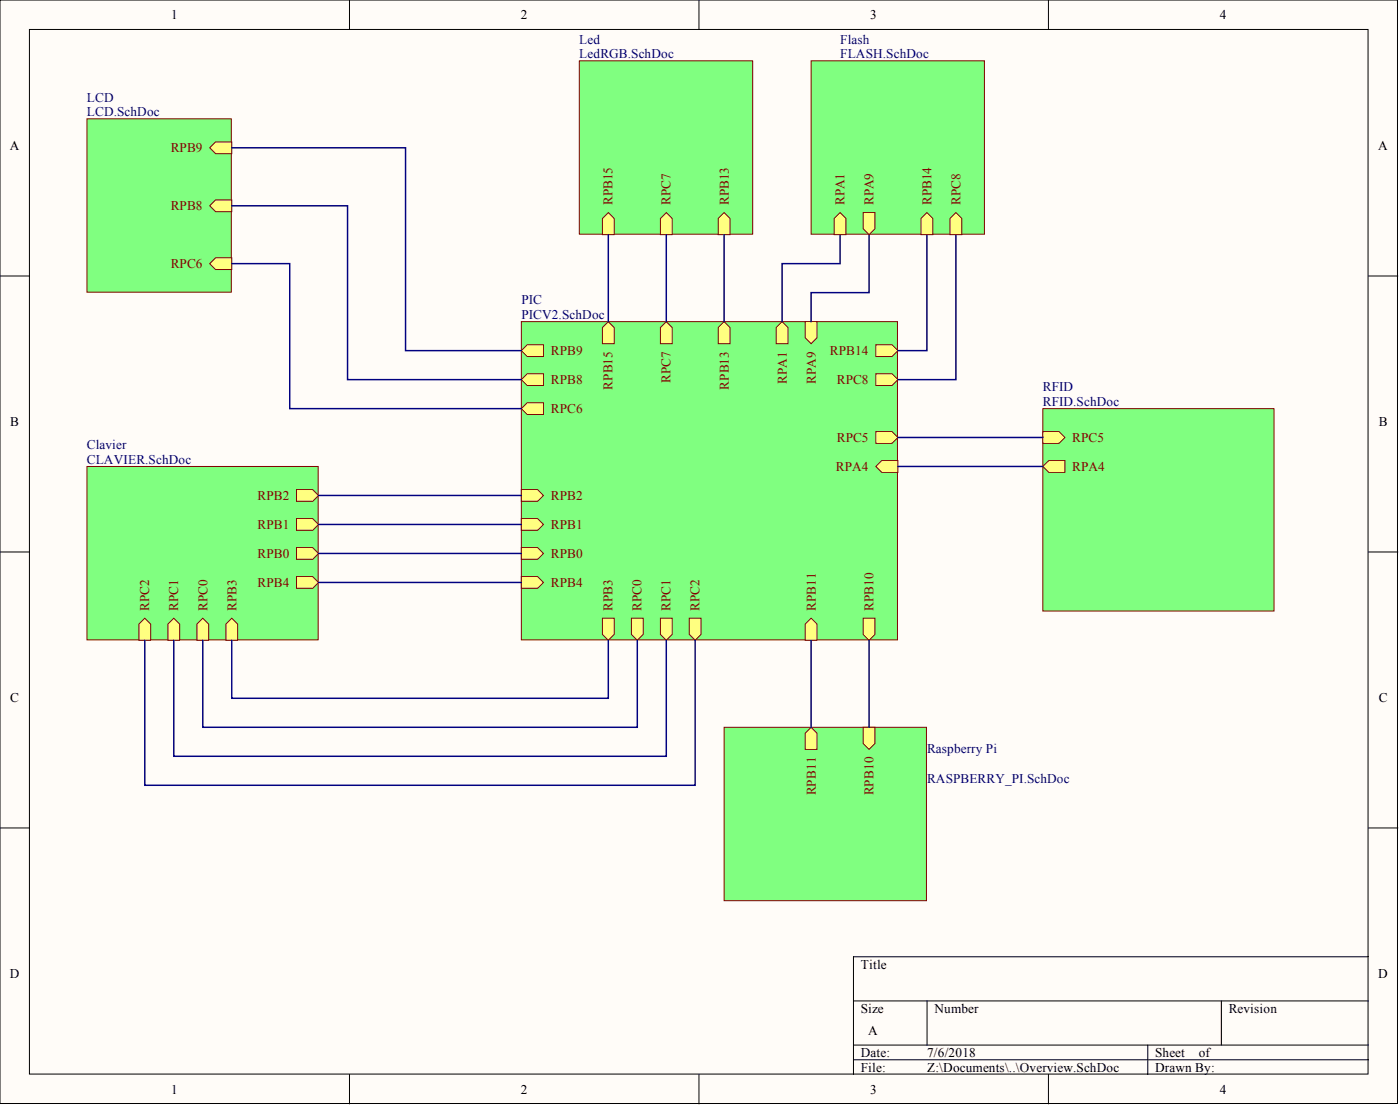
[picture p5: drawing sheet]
<svg xmlns="http://www.w3.org/2000/svg" width="241mm" height="190mm" viewBox="0 0 241 190" stroke-linecap="round" stroke-linejoin="round" font-family="sans-serif">
<g fill="#fffcf8" stroke="#000" stroke-width=".17">
<path d="M0 0h240.9v190.1h-240.9z"/>
<path d="M5.1 5.1h230.7v179.9h-230.7z"/>
</g>
<g fill="none" stroke="#000" stroke-width=".17">
<path d="M60.2 0v5.1M120.5 0v5.1M180.7 0v5.1M0 47.5h5.1M235.9 47.5h5M0 95.1h5.1M235.9 95.1h5M0 142.6h5.1M235.9 142.6h5M147.1 172.4h88.8M159.8 172.4v7.6M210.5 172.4v7.6"/>
<path d="M235.9 164.8h-88.8v20.3M60.2 185.1v5M120.5 185.1v5M147.1 180h88.8M147.1 182.5h88.8M180.7 185.1v5M197.8 180v5.1"/>
</g>
<path d="M89.9 55.4h64.8v54.8h-64.8z" fill="#80ff80" stroke="#800000" stroke-width=".17"/>
<g fill="#ffff80" stroke="#800000" stroke-width=".17">
<path d="M89.9 60.4l1-1h2.8v2h-2.8z" fill-rule="evenodd"/>
<path d="M89.9 65.4l1-1h2.8v2h-2.8z" fill-rule="evenodd"/>
<path d="M89.9 70.4l1-1h2.8v2h-2.8z" fill-rule="evenodd"/>
<path d="M103.8 56.4l1-1 1.1 1v2.8h-2.1z" fill-rule="evenodd"/>
<path d="M113.8 56.4l1-1 1.1 1v2.8h-2.1z" fill-rule="evenodd"/>
<path d="M123.8 56.4l1-1 1 1v2.8h-2z" fill-rule="evenodd"/>
<path d="M133.8 56.4l1-1 1 1v2.8h-2z" fill-rule="evenodd"/>
<path d="M138.8 55.4h2v2.8l-1 1-1-1z" fill-rule="evenodd"/>
<path d="M151 59.4h2.7l1.1 1-1.1 1h-2.7z" fill-rule="evenodd"/>
<path d="M151 64.4h2.7l1.1 1-1.1 1h-2.7z" fill-rule="evenodd"/>
<path d="M151 74.3h2.7l1.1 1.1-1.1 1h-2.7z" fill-rule="evenodd"/>
<path d="M151 80.3l1-1h2.8v2.1h-2.8z" fill-rule="evenodd"/>
<path d="M89.9 84.3h2.7l1.1 1-1.1 1.1h-2.7z" fill-rule="evenodd"/>
<path d="M89.9 89.3h2.7l1.1 1-1.1 1h-2.7z" fill-rule="evenodd"/>
<path d="M89.9 94.3h2.7l1.1 1-1.1 1h-2.7z" fill-rule="evenodd"/>
<path d="M89.9 99.3h2.7l1.1 1-1.1 1h-2.7z" fill-rule="evenodd"/>
<path d="M103.8 106.5h2.1v2.8l-1.1 1-1-1z" fill-rule="evenodd"/>
<path d="M108.8 106.5h2.1v2.8l-1.1 1-1-1z" fill-rule="evenodd"/>
<path d="M113.8 106.5h2.1v2.8l-1.1 1-1-1z" fill-rule="evenodd"/>
<path d="M118.8 106.5h2v2.8l-1 1-1-1z" fill-rule="evenodd"/>
<path d="M138.8 107.5l1-1 1 1v2.8h-2z" fill-rule="evenodd"/>
<path d="M148.8 106.5h2v2.8l-1 1-1-1z" fill-rule="evenodd"/>
</g>
<path d="M15 20.5h24.9v29.8h-24.9z" fill="#80ff80" stroke="#800000" stroke-width=".17"/>
<g fill="#ffff80" stroke="#800000" stroke-width=".17">
<path d="M36.1 25.5l1.1-1.1h2.7v2.1h-2.7z" fill-rule="evenodd"/>
<path d="M36.1 35.4l1.1-1h2.7v2.1h-2.7z" fill-rule="evenodd"/>
<path d="M36.1 45.4l1.1-1h2.7v2h-2.7z" fill-rule="evenodd"/>
</g>
<path d="M39.9 25.5h30v34.9h20M39.9 35.4h20v30h30M39.9 45.4h10v25h40" fill="none" stroke="#000080" stroke-width=".25"/>
<path d="M99.9 10.5h29.8v29.8h-29.8z" fill="#80ff80" stroke="#800000" stroke-width=".17"/>
<g fill="#ffff80" stroke="#800000" stroke-width=".17">
<path d="M103.8 37.6l1-1 1.1 1v2.8h-2.1z" fill-rule="evenodd"/>
<path d="M113.8 37.6l1-1 1.1 1v2.8h-2.1z" fill-rule="evenodd"/>
<path d="M123.8 37.6l1-1 1 1v2.8h-2z" fill-rule="evenodd"/>
</g>
<path d="M104.8 40.4v15M114.8 40.4v15M124.8 40.4v15M144.8 40.4v5h-10v10M149.8 40.4v10h-10v5M159.8 40.4v20h-5M164.8 40.4v25h-10" fill="none" stroke="#000080" stroke-width=".25"/>
<path d="M179.7 70.4h39.9v34.8h-39.9z" fill="#80ff80" stroke="#800000" stroke-width=".17"/>
<g fill="#ffff80" stroke="#800000" stroke-width=".17">
<path d="M179.7 74.3h2.8l1 1.1-1 1h-2.8z" fill-rule="evenodd"/>
<path d="M179.7 80.3l1.1-1h2.7v2.1h-2.7z" fill-rule="evenodd"/>
</g>
<path d="M154.8 75.4h24.9M154.8 80.3h24.9" fill="none" stroke="#000080" stroke-width=".25"/>
<path d="M15 80.3h39.8v29.9h-39.8z" fill="#80ff80" stroke="#800000" stroke-width=".17"/>
<g fill="#ffff80" stroke="#800000" stroke-width=".17">
<path d="M51.1 84.3h2.8l1 1-1 1.1h-2.8z" fill-rule="evenodd"/>
<path d="M51.1 89.3h2.8l1 1-1 1h-2.8z" fill-rule="evenodd"/>
<path d="M51.1 94.3h2.8l1 1-1 1h-2.8z" fill-rule="evenodd"/>
<path d="M51.1 99.3h2.8l1 1-1 1h-2.8z" fill-rule="evenodd"/>
<path d="M28.9 107.5l1.1-1 1 1v2.8h-2.1z" fill-rule="evenodd"/>
<path d="M38.9 107.5l1-1 1.1 1v2.8h-2.1z" fill-rule="evenodd"/>
<path d="M33.9 107.5l1-1 1.1 1v2.8h-2.1z" fill-rule="evenodd"/>
<path d="M23.9 107.5l1.1-1 1 1v2.8h-2.1z" fill-rule="evenodd"/>
</g>
<path d="M54.9 85.3h35M54.9 90.3h35M54.9 95.3h35M25 110.3v25h94.8v-25M30 110.3v20h84.8v-20M34.9 110.3v15h74.9v-15M39.9 110.3v10h64.9v-10M54.9 100.3h35" fill="none" stroke="#000080" stroke-width=".25"/>
<path d="M124.8 125.3h34.9v29.8h-34.9z" fill="#80ff80" stroke="#800000" stroke-width=".17"/>
<g fill="#ffff80" stroke="#800000" stroke-width=".17">
<path d="M138.8 126.3l1-1 1 1v2.8h-2z" fill-rule="evenodd"/>
<path d="M148.8 125.3h2v2.8l-1 1-1-1z" fill-rule="evenodd"/>
</g>
<path d="M139.8 110.3v15M149.8 110.3v15" fill="none" stroke="#000080" stroke-width=".25"/>
<path d="M139.8 10.5h29.9v29.8h-29.9z" fill="#80ff80" stroke="#800000" stroke-width=".17"/>
<g fill="#ffff80" stroke="#800000" stroke-width=".17">
<path d="M143.8 37.6l1-1 1 1v2.8h-2z" fill-rule="evenodd"/>
<path d="M148.8 36.6h2v2.8l-1 1-1-1z" fill-rule="evenodd"/>
<path d="M158.7 37.6l1.1-1 1 1v2.8h-2.1z" fill-rule="evenodd"/>
<path d="M163.7 37.6l1.1-1 1 1v2.8h-2.1z" fill-rule="evenodd"/>
</g>
<g font-size="2.3">
<text x="29.5" y="3.3">1</text>
<text x="89.8" y="3.3">2</text>
<text x="150" y="3.3">3</text>
<text x="210.3" y="3.3">4</text>
<text x="1.7" y="25.8">A</text>
<text x="237.6" y="25.8">A</text>
<text x="1.8" y="73.4">B</text>
<text x="237.6" y="73.4">B</text>
<text x="1.8" y="120.9">C</text>
<text x="237.6" y="120.9">C</text>
<text x="148.4" y="166.8">Title</text>
<text x="1.7" y="168.4">D</text>
<text x="237.6" y="168.4">D</text>
<text x="148.4" y="174.4">Size</text>
<text x="149.6" y="178.2">A</text>
<text x="161.1" y="174.4">Number</text>
<text x="211.8" y="174.4">Revision</text>
<text x="148.4" y="182">Date:</text>
<text x="148.4" y="184.6">File:</text>
<text x="159.8" y="182">7/6/2018</text>
<text x="159.8" y="184.6">Z:\Documents\..\Overview.SchDoc</text>
<text x="199.1" y="182">Sheet</text>
<text x="199.1" y="184.6">Drawn By:</text>
<text x="206.6" y="182">of</text>
<text x="29.5" y="188.4">1</text>
<text x="89.8" y="188.4">2</text>
<text x="150" y="188.4">3</text>
<text x="210.3" y="188.4">4</text>
</g>
<g font-size="2.3" fill="#000080">
<text x="99.8" y="7.5">Led</text>
<text x="99.8" y="10">LedRGB.SchDoc</text>
<text x="144.8" y="7.5">Flash</text>
<text x="144.8" y="10">FLASH.SchDoc</text>
<text x="15" y="17.5">LCD</text>
<text x="15" y="19.9">LCD.SchDoc</text>
<text x="89.9" y="52.4">PIC</text>
<text x="89.9" y="54.9">PICV2.SchDoc</text>
<text x="179.7" y="67.4">RFID</text>
<text x="179.7" y="69.9">RFID.SchDoc</text>
<text x="15" y="77.3">Clavier</text>
<text x="15" y="79.9">CLAVIER.SchDoc</text>
<text x="159.8" y="129.7">Raspberry Pi</text>
<text x="159.8" y="134.8">RASPBERRY_PI.SchDoc</text>
</g>
<g font-size="2.3" fill="#800000">
<text x="29.4" y="26.2">RPB9</text>
<text x="105.6" y="35.3" transform="rotate(-90 105.6 35.3)">RPB15</text>
<text x="115.6" y="35.3" transform="rotate(-90 115.6 35.3)">RPC7</text>
<text x="125.6" y="35.3" transform="rotate(-90 125.6 35.3)">RPB13</text>
<text x="145.6" y="35.3" transform="rotate(-90 145.6 35.3)">RPA1</text>
<text x="150.6" y="35.3" transform="rotate(-90 150.6 35.3)">RPA9</text>
<text x="160.5" y="35.3" transform="rotate(-90 160.5 35.3)">RPB14</text>
<text x="165.5" y="35.3" transform="rotate(-90 165.5 35.3)">RPC8</text>
<text x="29.4" y="36.2">RPB8</text>
<text x="29.4" y="46.2">RPC6</text>
<text x="94.9" y="61.2">RPB9</text>
<text x="115.6" y="65.9" transform="rotate(-90 115.6 65.9)">RPC7</text>
<text x="143" y="61.2">RPB14</text>
<text x="94.9" y="66.2">RPB8</text>
<text x="94.9" y="71.2">RPC6</text>
<text x="105.6" y="67.1" transform="rotate(-90 105.6 67.1)">RPB15</text>
<text x="125.6" y="67.1" transform="rotate(-90 125.6 67.1)">RPB13</text>
<text x="135.6" y="66.1" transform="rotate(-90 135.6 66.1)">RPA1</text>
<text x="140.6" y="66.1" transform="rotate(-90 140.6 66.1)">RPA9</text>
<text x="144.2" y="66.2">RPC8</text>
<text x="144.2" y="76.1">RPC5</text>
<text x="184.8" y="76.1">RPC5</text>
<text x="144.1" y="81.1">RPA4</text>
<text x="184.8" y="81.1">RPA4</text>
<text x="44.4" y="86.1">RPB2</text>
<text x="94.9" y="86.1">RPB2</text>
<text x="44.4" y="91.1">RPB1</text>
<text x="94.9" y="91.1">RPB1</text>
<text x="44.4" y="96.1">RPB0</text>
<text x="44.4" y="101.1">RPB4</text>
<text x="94.9" y="96.1">RPB0</text>
<text x="94.9" y="101.1">RPB4</text>
<text x="25.7" y="105.2" transform="rotate(-90 25.7 105.2)">RPC2</text>
<text x="30.7" y="105.2" transform="rotate(-90 30.7 105.2)">RPC1</text>
<text x="35.8" y="105.2" transform="rotate(-90 35.8 105.2)">RPC0</text>
<text x="40.7" y="105.2" transform="rotate(-90 40.7 105.2)">RPB3</text>
<text x="105.6" y="105.2" transform="rotate(-90 105.6 105.2)">RPB3</text>
<text x="110.6" y="105.2" transform="rotate(-90 110.6 105.2)">RPC0</text>
<text x="115.6" y="105.2" transform="rotate(-90 115.6 105.2)">RPC1</text>
<text x="120.6" y="105.2" transform="rotate(-90 120.6 105.2)">RPC2</text>
<text x="140.6" y="105.2" transform="rotate(-90 140.6 105.2)">RPB11</text>
<text x="150.6" y="105.2" transform="rotate(-90 150.6 105.2)">RPB10</text>
<text x="140.6" y="137" transform="rotate(-90 140.6 137)">RPB11</text>
<text x="150.6" y="137" transform="rotate(-90 150.6 137)">RPB10</text>
</g>
</svg>
